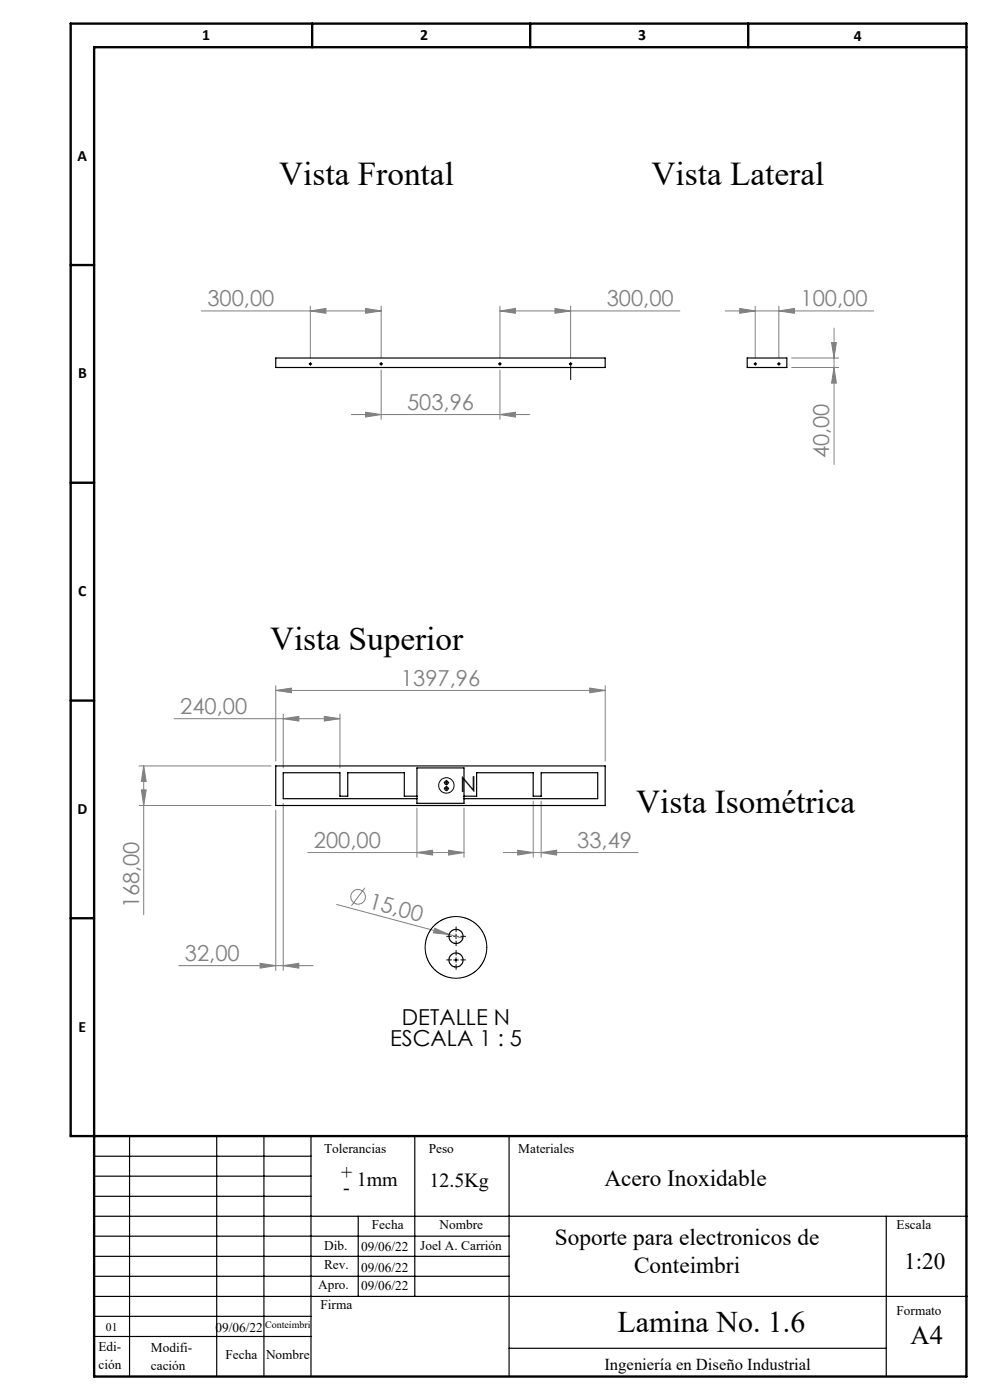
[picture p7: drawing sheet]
<svg xmlns="http://www.w3.org/2000/svg" width="210mm" height="297mm" viewBox="0 0 210 297" stroke-linecap="round" stroke-linejoin="round" font-family="sans-serif">
<g fill="none" stroke="#000" stroke-width=".25">
<path d="M20 258h185M20 245.3h46M20 249.5h46M20 253.8h46M27.5 241v51M46 241v51M56 241v51M66 241v51M76 258v17M88 241v34M108 241v51M188 258v34"/>
<path d="M20 275h185M20 262.3h88M20 270.8h88M20 266.5h88M20 279.3h46M20 283.5h46M108 286h80"/>
</g>
<path d="M66.2 5v5M112.5 5v5M158.7 5v5M205 10h-185v282h185v-287h-190v236h190M15 56.2h5M15 102.4h5M15 148.6h5M15 194.8h5" fill="none" stroke="#000" stroke-width=".5"/>
<g fill="none" stroke="#808080" stroke-width=".21">
<path d="M42.7 66h38.2M65.8 66l3.3-.6v1.1zM65.8 64.9v11M77.5 65.4l3.4 .6-3.4 .5zM80.9 64.9v11M80.9 78.5v10.5M106 66l3.3-.6v1.1zM106 66h38.2M106 64.9v11M106 78.5v10.5M117.7 65.4l3.3 .6-3.3 .5zM121 64.9v11"/>
<path d="M153.8 66h31.5M156.9 65.4l3.3 .6-3.3 .5zM160.2 64.9v11M165.2 66l3.3-.6v1.1zM165.2 64.9v11M167.9 75.9h10M167.9 78h10M176.4 72.7h1l-.5 3.2zM176.9 78l.5 3.3h-1zM176.9 69.6v28.9M74.5 87.9h37.9M77.5 87.5l3.4 .4-3.4 .6z"/>
<path d="M106 87.9l3.3-.4v1zM36.9 152.5h35.2M58.5 146.5l3.3-.5v1zM58.5 145.5v16M58.5 146.5h69.9M60.1 152.5l3.3-.5v1zM60.1 151.5v11.4M68.8 152l3.3 .5-3.3 .5zM72.1 151.5v11.4M125.1 146l3.3 .5-3.3 .5zM128.4 145.5v16M29.5 162.5h28"/>
<path d="M29.5 170.9h28M30 167.6h1l-.5 3.3zM30.5 162.5l.5 3.3h-1zM30.5 162.5v31.5M58.5 171.9v34M60.1 170.4v35.5M88.4 171.4v10.5M98.4 171.4v10.5M113.1 169.9v12M114.8 169.9v12M65.3 180.9h33.1M71.4 191.9l23.9 6.4"/>
<path d="M77.4 188.3l-2.9 3.9M88.4 180.9l3.4-.5v1zM92.2 196.9l3.1 1.4-3.3-.4zM95.1 180.4l3.3 .5-3.3 .5zM95.3 198.3l2.9 .7M106.8 180.9h28.6M109.8 180.4l3.3 .5-3.3 .5zM114.8 180.9l3.3-.5v1zM37.9 204.9h28.5M55.2 204.4l3.3 .5-3.3 .5zM60.1 204.9l3.3-.5v1z"/>
<circle cx="76" cy="190.2" r="1.56"/>
</g>
<g fill="none" stroke="#000" stroke-width=".21">
<path d="M65.7 77.2h.3M65.8 77.1v.2M80.7 77.2h.3M80.9 77.1v.2M105.9 77.2h.3M106 77.1v.2M120.9 77.2h.3M121 77.1v.2M160.1 77.2h.2M160.2 77.1v.2M165.1 77.2h.2M165.2 77.1v.2"/>
<path d="M94.6 167.3h.2M94.6 166h.2M94.7 165.9v.3M94.7 167.2v.2M96.2 198.6h1M96.7 198.2v.9M96.2 203.7h1M96.7 203.2v.9"/>
<circle cx="94.7" cy="166.6" r="1.63"/>
</g>
<g fill="none" stroke="#000" stroke-width=".21" stroke-dasharray="15.2 1.3 1.3 1.3">
<path d="M65.6 77.2h.1M65.9 76.9h.1M65.9 77.4v.1M66.1 77.2h.1M80.6 77.2h.1M80.9 76.9h.1M80.9 77.4v.1M81.1 77.2h.1M105.8 77.2h.1M106.1 76.9h.1M106.1 77.4v.1M106.3 77.2h.1"/>
<path d="M120.8 77.2h.1M121.1 76.9h.1M121.1 77.4v3.2M121.3 77.2h.1M160 77.2h-.1M160.2 76.9h.1M160.2 77.4v.1M160.5 77.2h.1M165 77.2h-.1M165.2 76.9h.1M165.2 77.4v.1M165.5 77.2h.1"/>
<path d="M94.5 167.3h-.3M94.5 166h-.3M94.7 167v-.2M94.7 167.5v.3M94.7 165.8v-.3M94.7 166.3v.2M95 167.3h.2M95 166h.2M95.7 198.6h-1M96.7 197.6v-1M96.7 199.6v1M97.7 198.6h1"/>
<path d="M95.7 203.6h-1M96.7 202.6v-1M96.7 204.6v1M97.7 203.6h1"/>
</g>
<g fill="#808080">
<path d="M92.2 196.9l3.1 1.4-3.3-.4z"/>
<path d="M125.1 146l3.3 .5-3.3 .5zM58.5 146.5l3.3-.5v1zM60.1 204.9l3.3-.5v1zM55.2 204.4l3.3 .5-3.3 .5z"/>
<path d="M65.8 66l3.3-.6v1.1zM77.5 65.4l3.4 .6-3.4 .5zM106 66l3.3-.6v1.1zM117.7 65.4l3.3 .6-3.3 .5zM77.5 87.5l3.4 .4-3.4 .6zM106 87.9l3.3-.4v1zM156.9 65.4l3.3 .6-3.3 .5zM165.2 66l3.3-.6v1.1zM60.1 152.5l3.3-.5v1zM68.8 152l3.3 .5-3.3 .5z"/>
<path d="M109.8 180.4l3.3 .5-3.3 .5zM114.8 180.9l3.3-.5v1z"/>
<path d="M88.4 180.9l3.4-.5v1zM95.1 180.4l3.3 .5-3.3 .5z"/>
<path d="M176.4 72.7h1l-.5 3.2zM176.9 78l.5 3.3h-1zM30.5 162.5l.5 3.3h-1zM30 167.6h1l-.5 3.3z"/>
</g>
<g fill="none" stroke="#000" stroke-width=".25">
<path d="M58.5 75.9h69.9v2.1h-69.9zM158.5 75.9h8.4v2.1h-8.4zM58.5 162.5h69.9v8.4h-69.9zM88.4 168.9h-2.6v-5h-12v5h-1.7v-5h-12v5.5h28.3M88.4 162.9h10v7.5h-10zM98.4 168.9h2.7v-5h12v5h1.7v-5h12v5.5h-28.4"/>
<circle cx="65.8" cy="77.2" r=".16"/>
<circle cx="80.8" cy="77.2" r=".17"/>
<circle cx="106" cy="77.2" r=".17"/>
<circle cx="121" cy="77.2" r=".17"/>
<circle cx="160.2" cy="77.2" r=".17"/>
<circle cx="165.2" cy="77.2" r=".16"/>
<circle cx="94.7" cy="167.3" r=".38"/>
<circle cx="94.7" cy="166.1" r=".38"/>
<circle cx="96.7" cy="198.7" r="1.5"/>
<circle cx="96.7" cy="203.6" r="1.49"/>
</g>
<circle cx="96.7" cy="201" r="6.5" fill="none" stroke="#000" stroke-width=".21"/>
<g font-size="7.1">
<text x="59.2" y="39.2">Vista Frontal</text>
<text x="138.2" y="39.2">Vista Lateral</text>
<text x="57.3" y="137.9">Vista Superior</text>
<text x="135" y="172.5">Vista Isométrica</text>
</g>
<text font-size="6.3" x="131" y="282.5">Lamina No. 1.6</text>
<text font-size="5.6" x="193.1" y="285.1">A4</text>
<g font-size="4.9">
<text x="128.2" y="251.6">Acero Inoxidable</text>
<text x="117.7" y="264.2">Soporte para electronicos de</text>
<text x="191.8" y="269.3">1:20</text>
<text x="134.5" y="270.1">Conteimbri</text>
</g>
<g font-size="4.7" fill="#808080">
<text x="44" y="64.9">300,00</text>
<text x="128.7" y="64.9">300,00</text>
<text x="169.8" y="64.9">100,00</text>
<text x="86.3" y="86.9">503,96</text>
<text x="175.9" y="97.2" transform="rotate(-90 175.9 97.2)">40,00</text>
<text x="85.1" y="145.4">1397,96</text>
<text x="38.2" y="151.4">240,00</text>
<text x="66.6" y="179.8">200,00</text>
<text x="122.4" y="179.8">33,49</text>
<text x="29.5" y="192.7" transform="rotate(-90 29.5 192.7)">168,00</text>
<text x="78" y="192.6" transform="rotate(15 78 192.6)">15,00</text>
<text x="39.2" y="203.8">32,00</text>
</g>
<g font-size="4.7">
<text x="97.6" y="168">N</text>
<text x="85.3" y="217.5">DETALLE N</text>
<text x="82.7" y="222">ESCALA 1 : 5</text>
</g>
<g font-size="4.2">
<text x="72.4" y="250.2">+</text>
<text x="75.7" y="251.6">1mm</text>
<text x="91.1" y="251.9">12.5Kg</text>
<text x="72.8" y="253.3">-</text>
</g>
<text font-size="3.5" x="128.2" y="290.6">Ingeniería en Diseño Industrial</text>
<g font-size="3.3">
<text x="42.9" y="8.4">1</text>
<text x="89.1" y="8.4">2</text>
<text x="135.4" y="8.4">3</text>
<text x="181.1" y="8.7">4</text>
<text x="16.5" y="34.1">A</text>
<text x="16.5" y="80.3">B</text>
<text x="16.6" y="126.5">C</text>
<text x="16.4" y="172.7">D</text>
<text x="16.7" y="218.9">E</text>
</g>
<g font-size="2.8">
<text x="68.7" y="244.7">Tolerancias</text>
<text x="91" y="244.7">Peso</text>
<text x="109.9" y="244.7">Materiales</text>
<text x="78.9" y="260.8">Fecha</text>
<text x="93.3" y="260.8">Nombre</text>
<text x="190.2" y="260.8">Escala</text>
<text x="68.7" y="265.1">Dib.</text>
<text x="68.7" y="269.3">Rev.</text>
<text x="76.6" y="265.4">09/06/22</text>
<text x="76.6" y="269.9">09/06/22</text>
<text x="89.1" y="265.1">Joel A. Carrión</text>
<text x="67.5" y="273.4">Apro.</text>
<text x="76.6" y="273.6">09/06/22</text>
<text x="68" y="277.7">Firma</text>
<text x="190.2" y="279.1">Formato</text>
<text x="20.9" y="286.7">Edi-</text>
<text x="32" y="286.8">Modifi-</text>
<text x="45.7" y="282.6">09/06/22</text>
<text x="20.9" y="290.5">ción</text>
<text x="32" y="290.6">cación</text>
<text x="47.8" y="288.2">Fecha</text>
<text x="56.4" y="288.2">Nombre</text>
</g>
<text font-size="2.5" x="22.5" y="282.3">01</text>
<text font-size="2.1" x="56.2" y="281.8">Conteimbri</text>
</svg>
